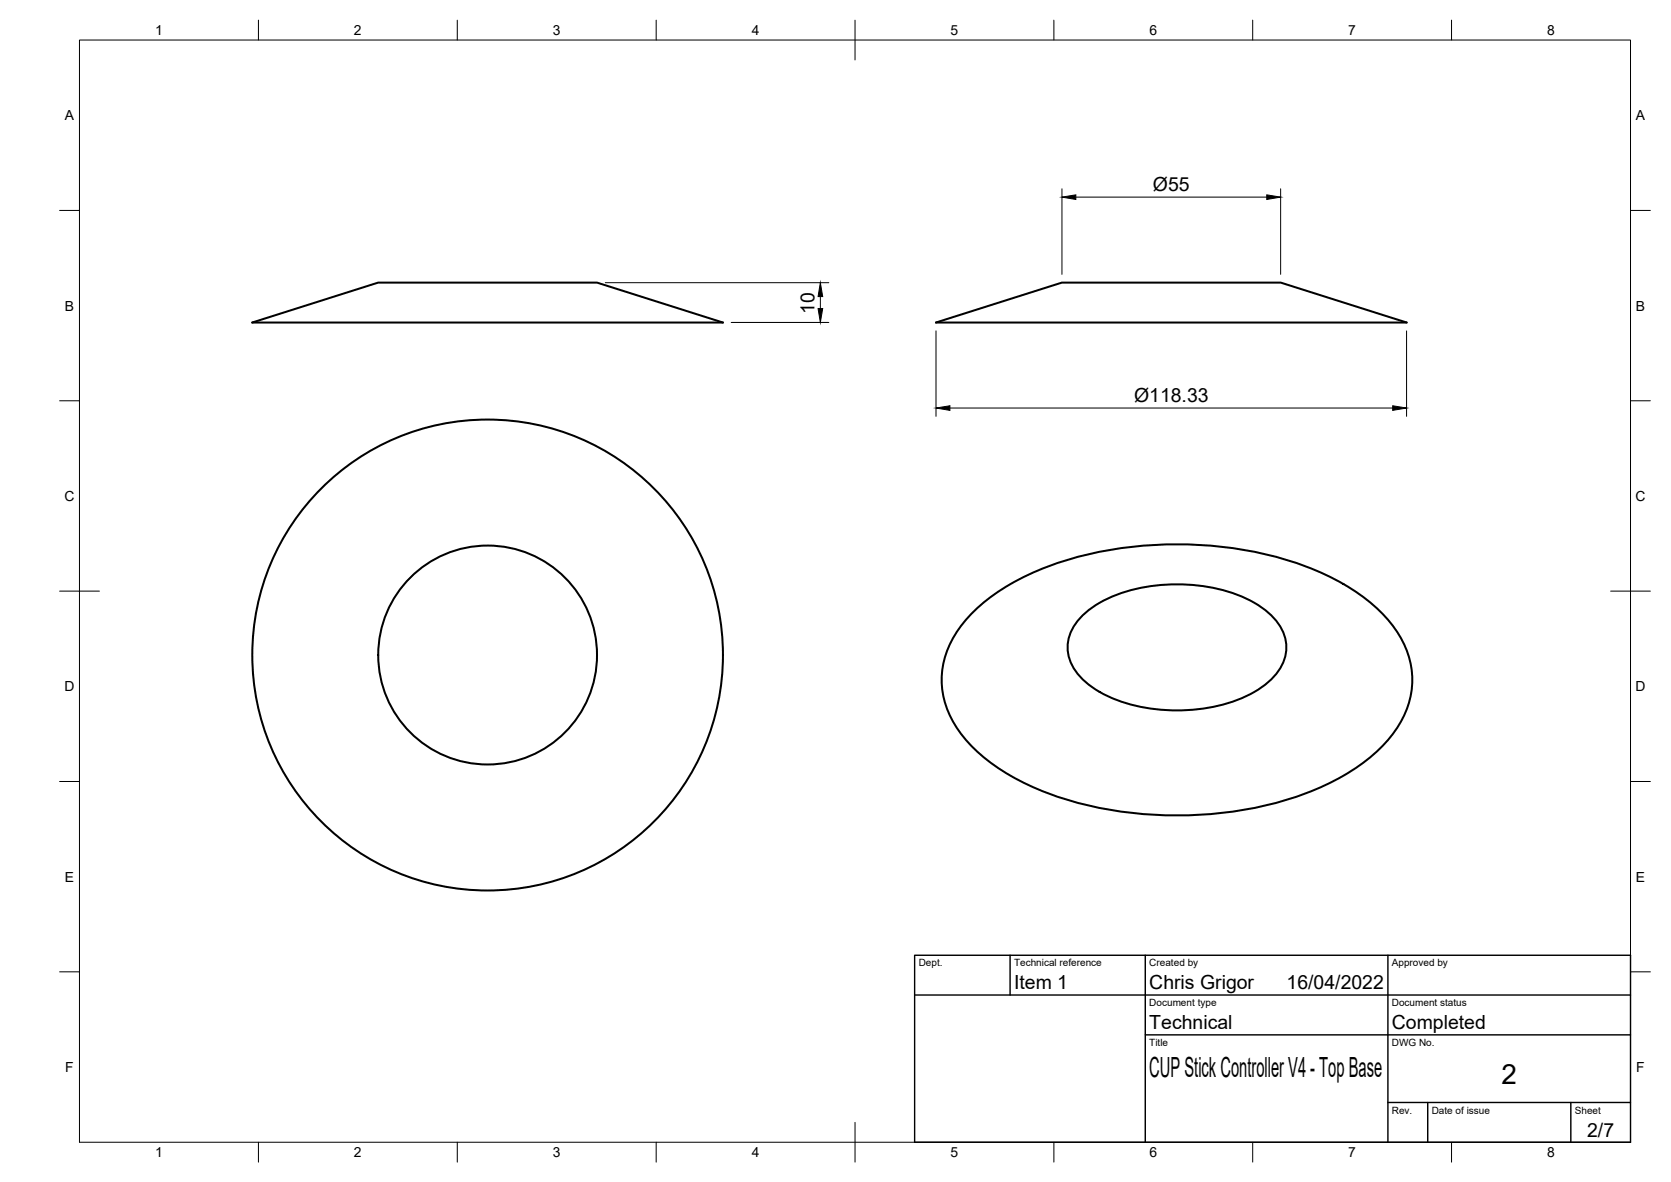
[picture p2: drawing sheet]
<svg xmlns="http://www.w3.org/2000/svg" width="420mm" height="297mm" viewBox="0 0 420 297" stroke-linecap="round" stroke-linejoin="round" font-family="sans-serif">
<!-- layer: Visible -->
<g fill="none" stroke="#000" stroke-width=".51">
<path d="M63.4 81.1l31.7-10.1h55l31.7 10.1zM235.3 81.1l31.7-10.1h55l31.7 10.1zM244.5 154a57.3 57.3 0 0 1 25.7-13.8 98.1 98.1 0 0 1 58.3 2.2 50.2 50.2 0 0 1 20.7 13.6 21.5 21.5 0 0 1 4 23.5 35.8 35.8 0 0 1-15.4 15.4 85.7 85.7 0 0 1-41.9 10 85.7 85.7 0 0 1-41.8-10 35.8 35.8 0 0 1-15.4-15.4 20.9 20.9 0 0 1 2.4-21.5zM272 154.9a32 32 0 0 1 19.7-7.9 41.7 41.7 0 0 1 23.7 4.5 14.5 14.5 0 0 1 7.9 9.8 11.4 11.4 0 0 1-4.7 10.4 35 35 0 0 1-20.5 6.8 39.3 39.3 0 0 1-23.3-5.7 12.7 12.7 0 0 1-6.4-10.1 11.2 11.2 0 0 1 3.6-7.8z"/>
<circle cx="122.6" cy="164.6" r="59.2"/>
<circle cx="122.6" cy="164.6" r="27.5"/>
</g>
<!-- layer: Border -->
<g fill="none" stroke="#000" stroke-width=".25">
<path d="M20 10.1h390v276.9h-390zM65 5.1v5M115 5.1v5M165 5.1v5M215 5.1v10M265 5.1v5M315 5.1v5M365 5.1v5M15 52.9h5M410 52.9h5M15 100.7h5M410 100.7h5"/>
<path d="M15 148.6h10M405 148.6h10M15 196.4h5M410 196.4h5M15 244.2h5M410 244.2h5M65 287v5M115 287v5M165 287v5M215 282.1v9.9M265 287v5M315 287v5"/>
<path d="M365 287v5"/>
</g>
<!-- layer: TitleBlock -->
<path d="M230 240.1h180v46.9h-180zM230 250h180M254 240.1v9.9M288 240.1v46.9M349 240.1v46.9M288 260.1h122M349 277.1h61M359 277.1v9.9M395 277.1v9.9" fill="none" stroke="#000" stroke-width=".36"/>
<!-- layer: Dimensions -->
<path d="M267 47.4v21.5M270.5 49.5h48M322 47.4v21.5M152.2 71h56.2M206.3 74.5v3M183.9 81h24.5M235.4 83.1v21.5M353.7 83.1v21.5M238.8 102.5h111.4" fill="none" stroke="#000" stroke-width=".25"/>
<path d="M267 49.5l3.5-.5v1.1zM318.5 49l3.5 .5-3.5 .6zM206.3 71l.6 3.5h-1.2zM205.7 77.5h1.2l-.6 3.5zM235.4 102.5l3.4-.5v1.1zM350.2 102l3.5 .5-3.5 .6z" fill="#000" stroke="#000" stroke-width=".25"/>
<g font-size="7">
<text x="289" y="270.6">CUP Stick Controller V4 - Top Base</text>
<text x="377.5" y="272.3">2</text>
</g>
<g font-size="4.9">
<text x="289.9" y="48">Ø55</text>
<text x="204.8" y="78.9" transform="rotate(-90 204.8 78.9)">10</text>
<text x="285.2" y="101">Ø118.33</text>
<text x="255" y="248.5">Item 1</text>
<text x="289" y="248.5">Chris Grigor</text>
<text x="323.5" y="248.5">16/04/2022</text>
<text x="289" y="258.6">Technical</text>
<text x="350" y="258.6">Completed</text>
<text x="399.1" y="285.7">2/7</text>
</g>
<g font-size="3.5">
<text x="39" y="8.8">1</text>
<text x="89" y="8.8">2</text>
<text x="139" y="8.8">3</text>
<text x="189" y="8.8">4</text>
<text x="239" y="8.8">5</text>
<text x="289" y="8.8">6</text>
<text x="339" y="8.8">7</text>
<text x="389" y="8.8">8</text>
<text x="16.3" y="30.2">A</text>
<text x="411.3" y="30.2">A</text>
<text x="16.3" y="78">B</text>
<text x="411.3" y="78">B</text>
<text x="16.2" y="125.9">C</text>
<text x="411.2" y="125.9">C</text>
<text x="16.2" y="173.7">D</text>
<text x="411.2" y="173.7">D</text>
<text x="16.3" y="221.6">E</text>
<text x="411.3" y="221.6">E</text>
<text x="16.4" y="269.4">F</text>
<text x="411.4" y="269.4">F</text>
<text x="39" y="290.8">1</text>
<text x="89" y="290.8">2</text>
<text x="139" y="290.8">3</text>
<text x="189" y="290.8">4</text>
<text x="239" y="290.8">5</text>
<text x="289" y="290.8">6</text>
<text x="339" y="290.8">7</text>
<text x="389" y="290.8">8</text>
</g>
<g font-size="2.5">
<text x="231" y="242.9">Dept.</text>
<text x="255" y="242.9">Technical reference</text>
<text x="289" y="242.9">Created by</text>
<text x="350" y="242.9">Approved by</text>
<text x="289" y="252.8">Document type</text>
<text x="350" y="252.8">Document status</text>
<text x="289" y="262.9">Title</text>
<text x="350" y="262.9">DWG No.</text>
<text x="350" y="279.9">Rev.</text>
<text x="360" y="279.9">Date of issue</text>
<text x="396" y="279.9">Sheet</text>
</g>
</svg>
